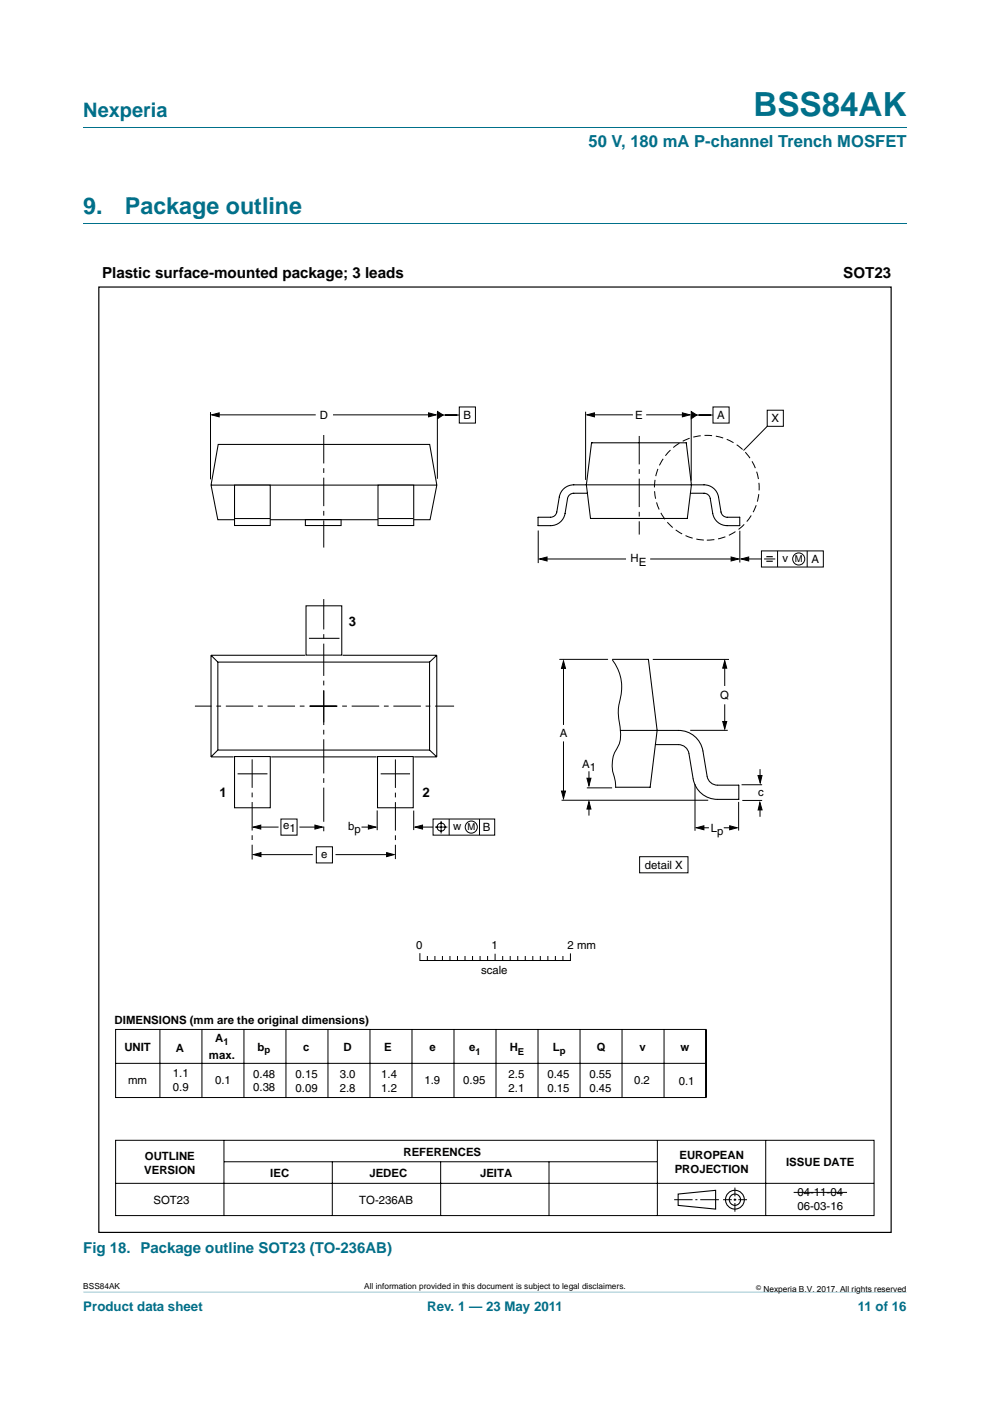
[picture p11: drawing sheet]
<svg xmlns="http://www.w3.org/2000/svg" width="210mm" height="297mm" viewBox="0 0 210 297" stroke-linecap="round" stroke-linejoin="round" font-family="sans-serif">
<path d="M17.7 273.9l174.6 .1z" fill="#00708a"/>
<path d="M17.7 27h174.6M17.7 47.4h174.6" fill="none" stroke="#00708a" stroke-width=".21"/>
<g fill="none" stroke="#000" stroke-width=".21">
<path d="M44.6 87.4v14.2M45.9 88h21.1M70.6 88h21M92.8 87.5v14M93.4 88h4M97.4 86.3h3.4v3.4h-3.4zM124.2 87.3v14.4M125.2 88h9M137.1 88h8.4M146.6 87.9v14M147.2 88h4M151.2 86.3h3.4v3.4h-3.4z"/>
<path d="M162.7 90.4l-5 5.1M162.7 87h3.4v3.4h-3.4zM114.2 112.5v6.9M115.2 118.5h17.6M137.9 118.5h17.7M156.9 112.5v6.8M158.1 118.5h3.4M161.5 116.8h13.1v3.4h-13.1zM162.1 118.5h2.3M164.9 116.8v3.4M171.2 116.8v3.4M129.9 139.9a9.9 9.9 0 0 1 1.4 9.5 12.4 12.4 0 0 0 .3 5.2 6.2 6.2 0 0 1-1.2 4.9 7.8 7.8 0 0 0 .1 5.9l.1 1.6"/>
<path d="M138.5 139.8h16.1M119.5 157.2v11.1M119.5 141.2v12.5M146.4 154.8h8M153.7 140.8v4.6M153.7 149.3v4.5M54.6 175.4h4.5M59.6 173.6h3.4v3.5h-3.4zM63.5 175.4h4.1M67.1 179.5h3.4v3.5h-3.4zM76.7 175.4h2.2M80 171.8v4.2"/>
<path d="M87.8 171.9v4.1M88.9 175.4h3M91.9 173.6h13v3.5h-13zM92.3 175.4h2.6M93.6 174.1v2.6M95.3 173.6v3.5M101.7 173.6v3.5M119.1 169.7h31.1M124.9 163.5v2.6M124.9 170.9v2M147.4 166.2v9.9M148.6 175.5h1.8"/>
<path d="M153.5 175.5h1.8M156.7 170v6.1M157.3 166.4h4.3M157.4 169.7h4.3M161.2 171.1v2.1M161.2 163.1v2.4M54.6 181.2h11.7M71.2 181.2h11.6M135.7 181.6h10.2v3.5h-10.2zM24.5 218.3h125.2v14.4h-125.2zM33.9 218.3v14.4M42.8 218.3v14.4"/>
<path d="M51.7 218.3v14.4M60.7 218.3v14.4M69.6 218.3v14.4M78.5 218.3v14.4M87.4 218.2v14.5M89.1 202.2v1.4h31.9v-1.4M90.6 202.8v.8M92.2 202.8v.8M93.8 202.8v.8M95.4 202.8v.8M96.3 218.3v14.4M97 202.8v.8"/>
<path d="M98.6 202.8v.8M100.2 202.8v.8M101.8 202.8v.8M103.4 202.8v.8M105 202.3v1.3M105.2 218.3v14.4M106.6 202.8v.8M108.2 202.8v.8M109.8 202.8v.8M111.4 202.8v.8M113 202.8v.8M114.1 218.3v14.4"/>
<path d="M114.6 202.8v.8M116.2 202.8v.8M117.8 202.8v.8M119.4 202.8v.8M123 218.3v14.4M131.9 218.3v14.4M140.8 218.3v14.4M149.8 218.3v14.4M24.5 225.5h125.2M24.5 241.8h160.9v15.9h-160.9zM24.5 250.9h160.9M47.5 241.8v15.9"/>
<path d="M47.5 246.3h91.8M70.5 246.3v11.4M93.5 246.3v11.4M116.4 246.3v11.4M139.4 241.8v15.9M143 254.4h3.9M147.5 254.4h.4M148.5 254.4h4M153.4 254.4h1.8M155.6 254.4h.6M155.9 251.8v1.8M155.9 254.1v.5"/>
<path d="M155.9 255.1v1.8M156.6 254.4h1.8M162.4 241.8v15.9"/>
<circle cx="169.4" cy="118.5" r="1.28"/>
<circle cx="93.6" cy="175.4" r=".86"/>
<circle cx="100" cy="175.4" r="1.28"/>
</g>
<g fill="none" stroke="#000" stroke-width=".23">
<path d="M143.8 253.2l8-.8v4l-8-.8z"/>
<circle cx="155.9" cy="254.4" r="1.99"/>
<circle cx="155.9" cy="254.4" r="1.2"/>
</g>
<g fill="#000" stroke="#000" stroke-width=".21">
<path d="M44.9 88l1.6-.5v.9zM90.9 87.5l1.6 .5-1.6 .4zM92.8 87.3l1.2 .7-1.2 .8zM124.5 88l1.6-.5v.9zM144.7 87.5l1.6 .5-1.6 .4zM146.6 87.3l1.2 .7-1.2 .8zM114.4 118.5l1.6-.4v.8zM155.1 118.1l1.6 .4-1.6 .4zM157.2 118.5l1.6-.4v.8zM119.5 140.1l.4 1.6h-.8zM153.7 140.1l.4 1.6h-.8zM153.3 153h.8l-.4 1.6z"/>
<path d="M53.7 175.4l1.6-.5v.9zM66.8 174.9l1.6 .5-1.6 .4zM78.1 174.9l1.6 .5-1.6 .4zM88 175.4l1.6-.5v.9zM119.1 167.7h.8l-.4 1.6zM124.9 170l.4 1.5h-.8zM124.5 165h.8l-.4 1.6zM147.7 175.5l1.6-.4v.8zM154.8 175.1l1.6 .4-1.6 .4zM161.2 170.1l.4 1.6h-.8zM160.8 164.4h.8l-.4 1.6zM53.8 181.2l1.6-.4v.8z"/>
<path d="M82 180.8l1.6 .4-1.6 .4z"/>
</g>
<path d="M65.7 149.7h30.6M71.4 149.7h-30.1" fill="none" stroke="#000" stroke-width=".21" stroke-dasharray="5.8 1 1 1" stroke-linecap="butt"/>
<path d="M68.7 153.2v-26.2" fill="none" stroke="#000" stroke-width=".21" stroke-dasharray="6.8 1 1 1" stroke-linecap="butt"/>
<path d="M68.7 146.5v29.8" fill="none" stroke="#000" stroke-width=".21" stroke-dasharray="7.2 1 1 1" stroke-linecap="butt"/>
<path d="M162.5 118h1.4M162.5 119h1.4" fill="none" stroke="#000" stroke-width=".24"/>
<path d="M21 60.9h168v200.4h-168z" fill="none" stroke="#000" stroke-width=".25"/>
<g fill="none" stroke="#000" stroke-width=".22">
<path d="M46.3 94.2h44.8l1.6 8.7-1.5 7.3h-45l-1.4-7.3zM44.8 102.9h47.8M64.8 110.1h7.5v1.3h-7.5zM44.8 138.9l1.4 1.5M44.8 138.9v21.6M44.8 138.9h19.9M64.9 128.4h7.6v10.5h-7.6zM65.5 135.3h6.5M72.7 138.9h19.9M92.6 138.9l-1.5 1.5M92.6 138.9v21.6M46.2 140.4h44.9v18.6h-44.9z"/>
<path d="M46.2 159l-1.4 1.5M91.1 159l1.5 1.5M44.8 160.5h4.7M49.7 160.4h7.6v10.9h-7.6zM50.4 164.1h6.3M57.5 160.5h22.4M80.1 160.4h7.6v10.9h-7.6zM80.7 164.1h6.3M87.9 160.5h4.7"/>
</g>
<circle cx="149.9" cy="103.4" r="11.1" fill="none" stroke="#000" stroke-width=".21" stroke-dasharray="1.6 .8" stroke-linecap="butt"/>
<path d="M68.7 92.2v23.9M135.6 92.4v20.9M53.5 161v21.2M83.9 161v21.1" fill="none" stroke="#000" stroke-width=".21" stroke-dasharray="6 1 1 1" stroke-linecap="butt"/>
<path d="M49.7 102.9h7.6v8.5h-7.6z" fill="#fff" stroke="#000" stroke-width=".22"/>
<path d="M49.8 109.9h7.5" fill="none" stroke="#000" stroke-width=".22"/>
<path d="M80.2 102.9h7.6v8.5h-7.6z" fill="#fff" stroke="#000" stroke-width=".22"/>
<path d="M125.5 93.9h20.1l1.1 8.9-.9 7.1h-20.6l-.8-7.1zM80.2 109.9h7.5M124.6 104.6h-2.9a1.33 1.33 0 0 0-1.3 1.1l-.5 3.2a3.1 3.1 0 0 1-3.1 2.5h-2.7v-1.7h2.7a1.33 1.33 0 0 0 1.3-1.1l.5-3.2a3.1 3.1 0 0 1 3.1-2.6h27.6a3.1 3.1 0 0 1 3.1 2.6l.5 3.2a1.33 1.33 0 0 0 1.3 1.1h2.7v1.7a6 6 0 0 1-4.4-.5 3.1 3.1 0 0 1-1.3-2l-.6-3.2a1.33 1.33 0 0 0-1.3-1.1h-2.9M129.9 139.8h7.6l1.9 15.1-1.5 12h-7.3M131.6 154.9h12.3a5.2 5.2 0 0 1 5.2 4.3l.9 5.4a2.24 2.24 0 0 0 2.2 1.9h4.5v3h-4.5a5.2 5.2 0 0 1-5.2-4.4l-.9-5.4a2.24 2.24 0 0 0-2.2-1.8h-4.9" fill="none" stroke="#000" stroke-width=".22"/>
<path d="M118.7 139.8h10.2M124.5 167h5.3M168.3 252.8h11.4" fill="none" stroke="#000" stroke-width=".21"/>
<text font-size="7" fill="#00708a" x="159.8" y="24.6">BSS84AK</text>
<g font-size="4.9" fill="#00708a">
<text x="17.7" y="45.4">9.</text>
<text x="26.5" y="45.4">Package outline</text>
</g>
<text font-size="4.2" fill="#00708a" x="17.7" y="24.9">Nexperia</text>
<text font-size="3.5" fill="#00708a" x="124.8" y="31.1">50 V, 180 mA P-channel Trench MOSFET</text>
<g font-size="3.2">
<text x="21.6" y="59">Plastic surface-mounted package; 3 leads</text>
<text x="178.9" y="59">SOT23</text>
</g>
<text font-size="3.2" fill="#00708a" x="17.7" y="265.7">Fig 18. Package outline SOT23 (TO-236AB)</text>
<g font-size="2.8">
<text x="74" y="132.7">3</text>
<text x="46.5" y="168.9">1</text>
<text x="89.6" y="168.9">2</text>
</g>
<g font-size="2.8" fill="#00708a">
<text x="17.7" y="277.9">Product data sheet</text>
<text x="90.6" y="277.9">Rev. 1 — 23 May 2011</text>
<text x="182" y="277.9">11 of 16</text>
</g>
<g font-size="2.4">
<text x="67.9" y="88.8">D</text>
<text x="98.3" y="88.9">B</text>
<text x="134.7" y="88.9">E</text>
<text x="152.1" y="88.9">A</text>
<text x="163.6" y="89.6">X</text>
<text x="133.8" y="119.1">H</text>
<text x="135.5" y="119.9">E</text>
<text x="166" y="119.2">v</text>
<text x="172.1" y="119.4">A</text>
<text x="152.8" y="148.3">Q</text>
<text x="118.8" y="156.3">A</text>
<text x="123.5" y="162.9">A</text>
<text x="125.1" y="163.5">1</text>
<text x="160.8" y="168.8">c</text>
<text x="60.1" y="175.8">e</text>
<text x="61.4" y="176.4">1</text>
<text x="73.9" y="176.1">b</text>
<text x="75.2" y="176.7">p</text>
<text x="96.1" y="176.1">w</text>
<text x="102.4" y="176.3">B</text>
<text x="150.8" y="176.4">L</text>
<text x="152.1" y="177">p</text>
<text x="68.1" y="181.9">e</text>
<text x="136.8" y="184.2">detail X</text>
<text x="88.3" y="201.3">0</text>
<text x="104.2" y="201.3">1</text>
<text x="120.4" y="201.3">2 mm</text>
<text x="102" y="206.6">scale</text>
<text x="24.3" y="217.1">DIMENSIONS (mm are the original dimensions)</text>
<text x="45.6" y="220.9">A</text>
<text x="26.4" y="222.8">UNIT</text>
<text x="37.3" y="222.9">A</text>
<text x="44.3" y="224.4">max.</text>
<text x="54.6" y="222.8">b</text>
<text x="64.3" y="222.8">c</text>
<text x="72.8" y="222.8">D</text>
<text x="81.5" y="222.8">E</text>
<text x="91.1" y="222.8">e</text>
<text x="99.5" y="222.8">e</text>
<text x="108.1" y="222.8">H</text>
<text x="117.2" y="222.8">L</text>
<text x="126.6" y="222.8">Q</text>
<text x="135.7" y="222.8">v</text>
<text x="144.3" y="222.8">w</text>
<text x="27.2" y="229.7">mm</text>
<text x="36.7" y="228.4">1.1</text>
<text x="36.7" y="231.3">0.9</text>
<text x="45.6" y="229.8">0.1</text>
<text x="53.7" y="228.5">0.48</text>
<text x="53.7" y="231.4">0.38</text>
<text x="62.7" y="228.6">0.15</text>
<text x="62.7" y="231.5">0.09</text>
<text x="72.1" y="228.6">3.0</text>
<text x="72.1" y="231.5">2.8</text>
<text x="80.9" y="228.6">1.4</text>
<text x="80.9" y="231.5">1.2</text>
<text x="90" y="229.9">1.9</text>
<text x="98.3" y="229.9">0.95</text>
<text x="107.9" y="228.6">2.5</text>
<text x="107.9" y="231.5">2.1</text>
<text x="116.1" y="228.6">0.45</text>
<text x="116.1" y="231.5">0.15</text>
<text x="125" y="228.6">0.55</text>
<text x="125" y="231.5">0.45</text>
<text x="134.5" y="229.9">0.2</text>
<text x="144" y="230.1">0.1</text>
<text x="30.7" y="246">OUTLINE</text>
<text x="85.6" y="245">REFERENCES</text>
<text x="144.1" y="245.7">EUROPEAN</text>
<text x="30.6" y="248.9">VERSION</text>
<text x="57.3" y="249.6">IEC</text>
<text x="78.3" y="249.6">JEDEC</text>
<text x="101.8" y="249.6">JEITA</text>
<text x="143.1" y="248.7">PROJECTION</text>
<text x="166.7" y="247.2">ISSUE DATE</text>
<text x="32.5" y="255.2">SOT23</text>
<text x="76.2" y="255.2">TO-236AB</text>
<text x="169.2" y="253.6">04-11-04</text>
<text x="169.2" y="256.6">06-03-16</text>
</g>
<g font-size="2">
<text x="168.6" y="119.2">M</text>
<text x="99.2" y="176.1">M</text>
<text x="47.4" y="221.5">1</text>
<text x="56.1" y="223.2">p</text>
<text x="100.8" y="223.6">1</text>
<text x="109.9" y="223.6">E</text>
<text x="118.7" y="223.4">p</text>
</g>
<g font-size="1.8">
<text x="17.7" y="273.3">BSS84AK</text>
<text x="77.3" y="273.3">All information provided in this document is subject to legal disclaimers.</text>
<text x="161.9" y="273.9">Nexperia B.V. 2017. All rights reserved</text>
</g>
<text font-size="1.4" x="160.4" y="273.4">©</text>
</svg>
